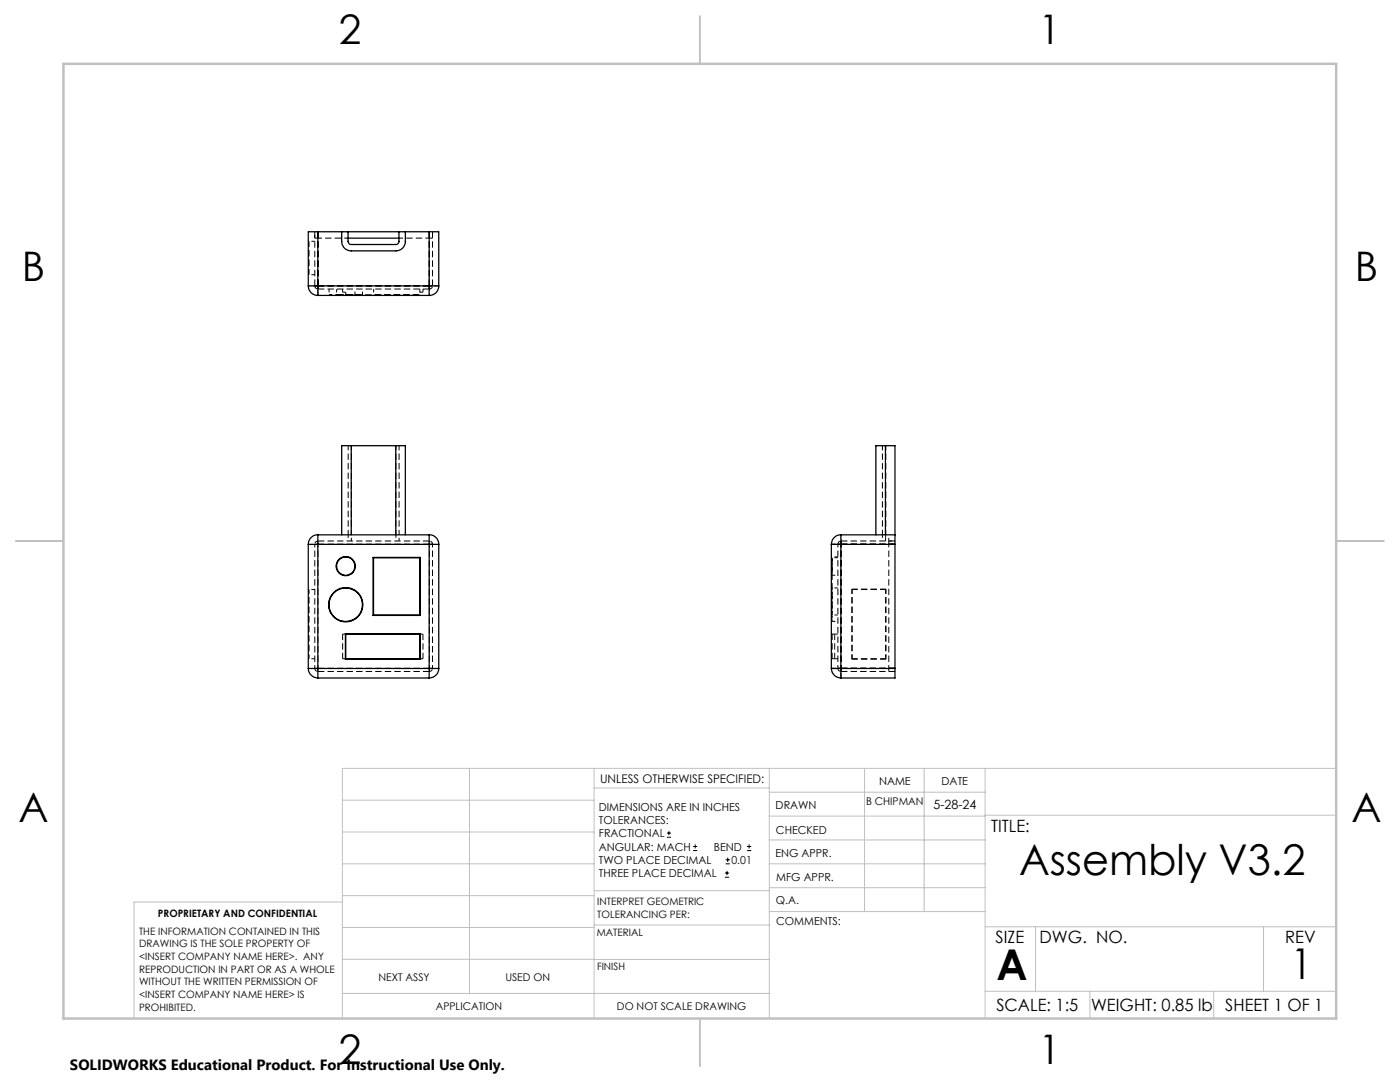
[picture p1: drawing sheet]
<svg xmlns="http://www.w3.org/2000/svg" width="279mm" height="216mm" viewBox="0 0 279 216" stroke-linecap="round" stroke-linejoin="round" font-family="sans-serif">
<g fill="none" stroke="#000" stroke-width=".2" stroke-dasharray="1.3 .6" stroke-dashoffset=".3" stroke-linecap="butt">
<path d="M68.4 58.3h.6M85.7 57h.6M86.3 47.5h-.6M86.3 57h-.6M70.1 88.9v17.8M79.6 88.9v17.8M176.7 88.9v17.8M69.5 106.7v-17.8M79 106.7v-17.8M85.7 108.6h.6M170 117.6v13.9M176.1 106.7v-17.8"/>
<path d="M176.7 106.7v-17.8M68.4 126.5h.6M69 131.4h-.6M85.7 133.4h.6M176.8 131.5v-13.9"/>
</g>
<path d="M176.8 117.6h-6.8M68.4 131.4v-4.9M84.4 126.5v4.9M166 131.4v-4.9M166 126.5v4.9M166.6 126.5v4.9M170 131.5h6.8" fill="none" stroke="#000" stroke-width=".2" stroke-dasharray="1.3 .6" stroke-dashoffset=".1" stroke-linecap="butt"/>
<g fill="none" stroke="#000" stroke-width=".2" stroke-dasharray="1.3 .6" stroke-linecap="butt">
<path d="M61.6 54.9v-.1M62.8 57v-10.8M62.8 57h.7M63.5 47.5h-.7M63.5 57h-.7M63.5 46.2v10.8M63.5 57v.7M63.5 57h22.2M63.5 57v-10.8M65.7 58.9h-.1M67.2 58.9h-.1M68.4 58.3v-.6"/>
<path d="M68.9 58.9h.1M69 58.3v.6M70.9 58.9h-.1M72.4 58.9h-.1M74.6 58.9h-.1M83.8 58.3h.6M83.9 58.9h-.1M84.4 58.3v-.6M85.7 57v-10.8M85.7 57.7v-.7M85.7 57.7h-22.2M85.7 46.2v10.8"/>
<path d="M85.7 57h-22.2M86.3 46.2v10.8M62.8 108.6h.7M63.5 108v.6M63.5 108h22.2M85.7 108.6v-.6M85.7 108.6h-22.2M165.9 111.2l.1 .1M165.9 114.9l.1-.1M166 117.3l-.1-.1M166 111.1l-.1-.1M167.2 108.6h.7"/>
<path d="M167.9 108h10.7M167.9 108.6v-.6M167.9 108.6h10.7M167.9 108v.6M167.9 108.6h-.7M170 117.6h.1M176.7 117.6h.1M177.4 108.6v-.6M178.6 108.6h-10.7M61.6 131.5v-.1M62.8 133.4h.7M63.5 134v-.6"/>
<path d="M63.5 133.4h22.2M83.8 126.5h.6M84.4 131.4h-.6M85.7 133.4v.6M85.7 134h-22.2M165.9 126.4l.1 .1M165.9 122.8l.1-.1M165.9 124.1l.1-.1M166 131.4l-.1 .1M166.6 131.4h.6M166.6 126.5h.6M166.6 131.4h-.6"/>
<path d="M166.6 126.5h-.6M167.2 133.4h.7M167.9 133.4h10.7M167.9 134v-.6M167.9 133.4v.6M167.9 133.4h-.7M170 131.5l.1-.1M176.7 131.4l.1 .1M177.4 134v-.6M178.6 134h-10.7M178.6 133.4h-10.7"/>
</g>
<path d="M62.8 57a.63 .63 0 0 0 .7 .7M63.5 47.5h6M79.6 47.5h6.1M85.7 57.7a.63 .63 0 0 0 .6-.7M63.5 108a.63 .63 0 0 0-.7 .6M86.3 108.6a.63 .63 0 0 0-.6-.6M167.2 108.6a.63 .63 0 0 1 .7-.6M62.8 133.4a.63 .63 0 0 0 .7 .6M85.7 134a.63 .63 0 0 0 .6-.6M167.2 133.4a.63 .63 0 0 0 .7 .6" fill="none" stroke="#000" stroke-width=".2" stroke-dasharray="1.3 .6" stroke-dashoffset=".5" stroke-linecap="butt"/>
<g fill="none" stroke="#000" stroke-width=".2" stroke-dasharray="1.3 .6" stroke-dashoffset=".6" stroke-linecap="butt">
<path d="M62.8 47.5v-1.3M62.8 48.1h-1.2M62.8 54.8h-1.2M63.5 46.2v1.3M63.5 47.5v-1.3M65.7 58.9h6.6h-6.6M65.7 57.7v1.2M67.2 57.7v1.2M70.8 58.9v-1.2M72.3 58.9v-1.2M74.6 57.7v1.2M83.8 57.7v1.2"/>
<path d="M85.7 47.5v-1.3M85.7 46.2v1.3M86.3 46.2v1.3M62.8 117.6h-1.2M63.5 108.6v24.8M69.5 106.7v1.3M70.1 108v-1.3M79 106.7v1.3M79.6 108v-1.3M86.3 108.6v24.8M166 111.3v11.4M166 114.8h1.2"/>
<path d="M167.2 111.3h-1.2M167.2 117.3h-1.2M167.2 111.1h-1.2M167.9 108.6v24.8M176.1 106.7v1.3M176.7 108v-1.3M176.7 106.7v1.3M177.4 108h1.2M177.4 108v-1.3M177.4 108.6h1.2M178.6 108.6h-1.2M62.8 133.4v-24.8"/>
<path d="M62.8 131.4h-1.2M85.7 133.4v-24.8M166 122.7v-11.4M166 120.7v3.3v-6.7v3.4M166 124h1.2M167.2 133.4v-24.8M167.2 122.7h-1.2M167.9 133.4v-24.8M177.4 133.4h1.2M177.4 133.4v-24.8M178.6 134h-1.2M178.6 133.4h-1.2"/>
</g>
<path d="M61.6 117.6v13.8M170.1 117.6v13.8M176.7 117.6v13.8M61.6 131.4v-13.8" fill="none" stroke="#000" stroke-width=".2" stroke-dasharray="1.3 .6" stroke-dashoffset=".4" stroke-linecap="butt"/>
<g fill="none" stroke="#000" stroke-width=".25">
<path d="M61.5 57h1.9M61.5 57a1.86 1.86 0 0 0 1.9 1.9M63.4 46.2h-1.9v10.8M63.4 57v1.9M63.4 46.2v10.8M63.4 46.2h22.3M63.4 57h22.3M63.4 58.9h22.3M68.2 46.2v2a1.86 1.86 0 0 0 1.9 1.9h8.9a1.86 1.86 0 0 0 1.9-1.9v-2M69.5 46.2v2a.66 .66 0 0 0 .6 .6h8.9a.6 .6 0 0 0 .6-.6v-2M69.5 47.5h10.1M85.7 57h1.9"/>
<path d="M85.7 46.2h1.9v10.8M85.7 57v1.9M85.7 46.2v10.8M87.6 57a1.86 1.86 0 0 1-1.9 1.9M70.1 88.9h-1.9v17.8M70.1 88.9v17.8M70.1 88.9h8.9M79 88.9h1.9v17.8M79 88.9v17.8M176.7 88.9h-1.9v17.8M176.7 88.9h1.9v17.8M176.7 88.9v17.8"/>
<path d="M61.5 108.6h1.9M61.5 108.6v24.8M63.4 106.7v1.9M63.4 106.7a1.91 1.91 0 0 0-1.9 1.9M63.4 108.6v24.8M63.4 108.6h22.3M63.4 106.7h22.3M74.5 111.2v.1M74.5 111.2v11.6M74.5 111.2h9.4M74.5 111.3v11.4M74.5 111.3h9.2"/>
<path d="M83.7 111.3v11.4M83.9 111.2l-.2 .1M83.9 111.2v11.6M85.7 108.6h1.9M85.7 106.7v1.9M85.7 106.7a1.86 1.86 0 0 1 1.9 1.9M85.7 108.6v24.8M87.6 108.6v24.8M165.9 108.6h1.9M165.9 108.6v24.8M167.8 106.7v1.9M167.8 106.7a1.91 1.91 0 0 0-1.9 1.9"/>
<path d="M167.8 108.6h10.8M167.8 106.7h10.8M167.8 108.6v24.8M178.6 106.7v1.9M178.6 108.6v24.8M61.5 133.4h1.9M61.5 133.4a1.91 1.91 0 0 0 1.9 1.9M63.4 133.4v1.9M63.4 133.4h22.3M63.4 135.3h22.3M68.9 126.5h.1M68.9 126.5v5.1"/>
<path d="M68.9 131.6h15M68.9 126.5h15M69 131.5l-.1 .1M69 126.5v5M69 131.5h14.7M69 126.5h14.7M74.5 122.8h9.4M74.5 122.7v.1M74.5 122.7h9.2M83.7 122.7l.2 .1M83.7 131.5l.2 .1M83.7 126.5v5"/>
<path d="M83.9 126.5h-.2M83.9 126.5v5.1M85.7 133.4v1.9M85.7 133.4h1.9M87.6 133.4a1.91 1.91 0 0 1-1.9 1.9M165.9 133.4h1.9M165.9 133.4a1.98 1.98 0 0 0 1.9 1.9M167.8 133.4v1.9M167.8 133.4h10.8M178.6 133.4v1.9h-10.8"/>
<circle cx="69" cy="113" r="1.82"/>
<circle cx="69" cy="113" r="1.91"/>
<circle cx="69" cy="120.7" r="3.4"/>
<circle cx="69" cy="120.6" r="3.3"/>
</g>
<path d="M67.2 58.9h3.6h-3.6M74.6 58.9h9.2M83.8 58.9h-9.2M166 113v1.8v-3.7v1.9" fill="none" stroke="#000" stroke-width=".2" stroke-dasharray="1.3 .6" stroke-dashoffset="-.2" stroke-linecap="butt"/>
<path d="M61.6 54.8v-6.7M61.6 48.1v6.7M176.7 117.6h-6.6M176.7 131.4h-6.6" fill="none" stroke="#000" stroke-width=".2" stroke-dasharray="1.3 .6" stroke-dashoffset=".2" stroke-linecap="butt"/>
<path d="M69 58.9h14.8M83.8 58.9h-14.8" fill="none" stroke="#000" stroke-width=".2" stroke-dasharray="1.3 .6" stroke-dashoffset="-.1" stroke-linecap="butt"/>
<path d="M61.6 57h1.9M63.5 57v1.9M85.7 57h1.9M85.7 58.9v-1.9M167.9 106.7v1.9M167.9 108.6h-2M167.9 133.4v1.9M167.9 133.4h-2" fill="none" stroke="#000" stroke-width=".2" stroke-dasharray="1.3 .6" stroke-dashoffset="1" stroke-linecap="butt"/>
<g fill="none" stroke="#000" stroke-width=".2">
<path d="M133.1 167.1h.8M133.1 166.2h.8M133.5 165.8v.9M138.3 169.7h.8M138.3 168.9h.8M138.7 168.5v.8M144.7 175h.8M144.7 174.2h.8M144.8 172.4h.9M144.8 171.6h.9M145.1 173.8v.8M145.2 171.1v.9"/>
<path d="M149.1 169.7h.8M149.1 168.9h.8M149.5 168.5v.8"/>
</g>
<g fill="none" stroke="#c0c0c0" stroke-width=".2">
<path d="M68.3 159.7h50.3M93.7 153.3v44.9M118.6 153.3v49.9M118.6 157.2h34.9M153.5 153.3v49.9M153.5 158.1h43.1M172.5 153.3v28.6M184.4 153.3v28.6M196.6 153.3v49.9M266.7 153.3h-198.4v49.9M68.3 178.7h50.3M68.3 172.4h50.3"/>
<path d="M68.3 166h50.3M68.3 180h-41.6v23.2M118.6 177.7h35M153.5 167.6h43.1M153.5 162.8h43.1M153.5 172.4h43.1M153.5 177.1h43.1M196.6 162.7h70.1M68.3 198.2h85.2M68.3 191.4l85.2 .1M68.3 185.1h50.3M118.6 184.6h35"/>
<path d="M153.6 181.9h43M196.6 197.8h70.1M196.6 184.9h70.1M206.7 184.9v12.9M217.5 197.8v5.4M242.2 197.8v5.4M252.2 184.9v12.9"/>
</g>
<path d="M139.7 3.2v9.5M3.1 107.9h9.6M266.7 107.9h9.5M139.7 203.2v9.6" fill="none" stroke="#c0c0c0" stroke-width=".25"/>
<path d="M12.7 12.7h254v190.5h-254z" fill="none" stroke="#c0c0c0" stroke-width=".5"/>
<g font-size="8.5">
<text x="203.4" y="174.6">Assembly V3.2</text>
<text x="198.9" y="195.5">A</text>
<text x="257.6" y="195.4">1</text>
</g>
<g font-size="8.1">
<text x="67.6" y="8.9">2</text>
<text x="207.3" y="8.9">1</text>
<text x="4.4" y="56.1">B</text>
<text x="270.4" y="56.1">B</text>
<text x="3.7" y="164.1">A</text>
<text x="269.7" y="164.1">A</text>
<text x="67.6" y="212.4">2</text>
<text x="207.3" y="212.4">1</text>
</g>
<g font-size="3.4">
<text x="197.8" y="166">TITLE:</text>
<text x="198.7" y="188.1">SIZE</text>
<text x="207.5" y="188.1">DWG. NO.</text>
<text x="256.5" y="188.2">REV</text>
<text x="198.8" y="201.7">SCALE: 1:5</text>
<text x="217.7" y="201.8">WEIGHT: 0.85 lb</text>
<text x="244.5" y="201.7">SHEET 1 OF 1</text>
</g>
<text font-size="3" x="14" y="213.5">SOLIDWORKS Educational Product. For Instructional Use Only.</text>
<text font-size="2.5" x="186.3" y="161.4">5-28-24</text>
<text font-size="2.4" x="119.8" y="156.2">UNLESS OTHERWISE SPECIFIED:</text>
<g font-size="2.2">
<text x="119.5" y="161.8">DIMENSIONS ARE IN INCHES</text>
<text x="154.8" y="161.4">DRAWN</text>
<text x="175.4" y="156.6">NAME</text>
<text x="187.9" y="156.7">DATE</text>
<text x="119.5" y="164.4">TOLERANCES:</text>
<text x="119.5" y="167.1">FRACTIONAL</text>
<text x="154.9" y="166.3">CHECKED</text>
<text x="119.5" y="172.4">TWO PLACE DECIMAL</text>
<text x="119.5" y="169.7">ANGULAR: MACH</text>
<text x="142.5" y="169.7">BEND</text>
<text x="146" y="172.4">0.01</text>
<text x="154.8" y="171">ENG APPR.</text>
<text x="119.5" y="175">THREE PLACE DECIMAL</text>
<text x="154.9" y="175.7">MFG APPR.</text>
<text x="154.9" y="180.4">Q.A.</text>
<text x="154.9" y="184.6">COMMENTS:</text>
</g>
<g font-size="2.1">
<text x="172.8" y="160.6">B CHIPMAN</text>
<text x="75.5" y="195.7">NEXT ASSY</text>
<text x="100.9" y="195.7">USED ON</text>
<text x="86.9" y="201.5">APPLICATION</text>
<text x="123.1" y="201.6">DO NOT SCALE DRAWING</text>
</g>
<g font-size="2">
<text x="31.5" y="182.9">PROPRIETARY AND CONFIDENTIAL</text>
<text x="119.2" y="180.6">INTERPRET GEOMETRIC</text>
<text x="119.2" y="183.1">TOLERANCING PER:</text>
<text x="27.8" y="186.5">THE INFORMATION CONTAINED IN THIS</text>
<text x="27.8" y="189">DRAWING IS THE SOLE PROPERTY OF</text>
<text x="27.8" y="191.6">&lt;INSERT COMPANY NAME HERE&gt;. ANY</text>
<text x="119.1" y="186.7">MATERIAL</text>
<text x="27.8" y="194.1">REPRODUCTION IN PART OR AS A WHOLE</text>
<text x="27.8" y="196.6">WITHOUT THE WRITTEN PERMISSION OF</text>
<text x="119.1" y="193.5">FINISH</text>
<text x="27.8" y="199.1">&lt;INSERT COMPANY NAME HERE&gt; IS</text>
<text x="27.8" y="201.7">PROHIBITED.</text>
</g>
</svg>
